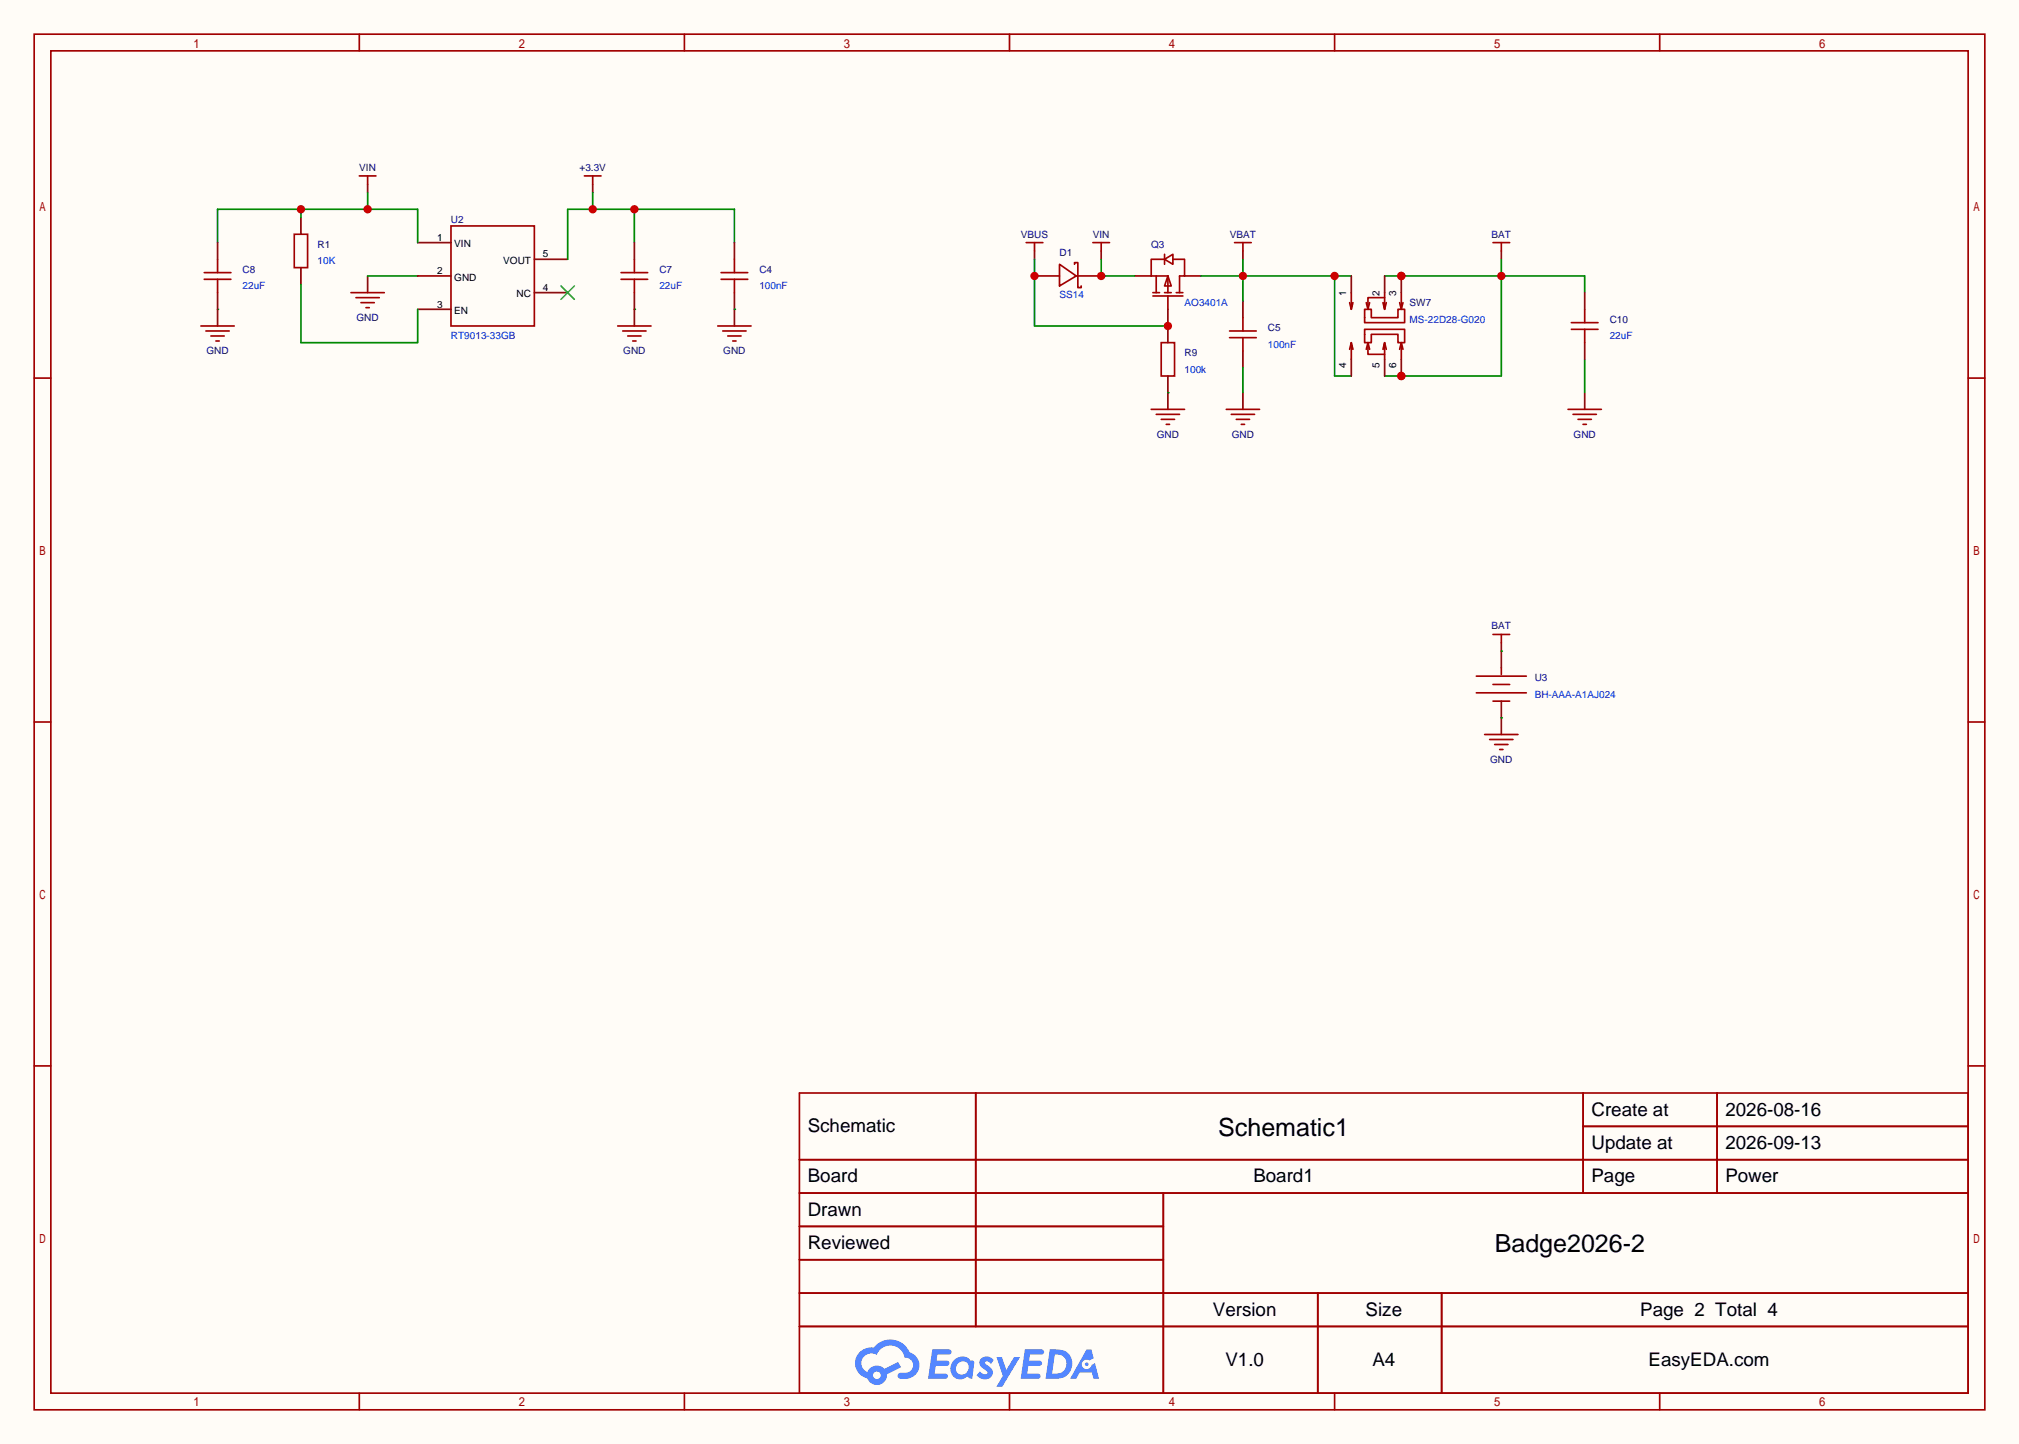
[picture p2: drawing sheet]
<svg xmlns="http://www.w3.org/2000/svg" width="308mm" height="220mm" viewBox="0 0 308 220" stroke-linecap="round" stroke-linejoin="round" font-family="sans-serif">
<path d="M0 0h307.6v220h-307.6z" fill="#fffcf7"/>
<g fill="none" stroke="#a10000" stroke-width=".25">
<path d="M5.2 5.2h297.2v209.6h-297.2zM7.7 7.7h292.1v204.5h-292.1zM54.7 5.2v2.5M104.3 5.2v2.5M153.8 5.2v2.5M203.3 5.2v2.5M252.9 5.2v2.5M5.2 57.6h2.5M299.8 57.6h2.6M5.2 110h2.5M299.8 110h2.6M5.2 162.4h2.5"/>
<path d="M121.8 166.5h178v45.7h-178zM121.8 176.7h178M148.7 166.5v35.6M241.2 166.5v15.2M241.2 171.6h58.6M261.6 166.5v15.2M299.8 162.4h2.6M121.8 181.7h178M121.8 186.8h55.4M121.8 197h178M121.8 191.9h55.4M177.2 181.7v30.5"/>
<path d="M200.8 197v15.2M219.6 197v15.2M54.7 212.2v2.6M104.3 212.2v2.6M121.8 202.1h178M153.8 212.2v2.6M203.3 212.2v2.6M252.9 212.2v2.6"/>
</g>
<g fill="#5487ff">
<path d="M149.5 206.9a1.3 1.3 0 0 1 1.9 .3l-.4 .6a.54 .54 0 0 0-1-.2l.1 .1a2.32 2.32 0 0 1 1.2 1.4 1.36 1.36 0 0 1-1.1 1 1.36 1.36 0 0 1-1.4-.6l.5-.6a.7 .7 0 0 0 1.1 .3v-.3a2.4 2.4 0 0 1-1.2-1.3l.1-.5z"/>
<path d="M151.8 206.7h.8l.7 2 1.2-2h.9l-2.7 4.5h-.9l1-1.6z"/>
<path d="M142 205.5h1.7a1.31 1.31 0 0 1 1.2 .2 .4 .4 0 0 1-.3 .6h-1.8l-.1 1h1.6a.4 .4 0 0 1 .3 .4 .4 .4 0 0 1-.4 .4h-1.6l-.2 1.2 .8-.1a1.23 1.23 0 0 1 1.2 .2 .39 .39 0 0 1-.4 .6h-2.6z"/>
<path d="M156.1 205.5h1.7a1.32 1.32 0 0 1 1.2 .2 .39 .39 0 0 1-.3 .6h-1.8l-.1 1h1.6a.4 .4 0 0 1 .4 .4 .4 .4 0 0 1-.5 .4h-1.6l-.2 1.1h.8a1.23 1.23 0 0 1 1.2 .2 .39 .39 0 0 1-.4 .6h-2.6z"/>
<path d="M165.5 205.6h.8l.3 1.3-.6 .3a.75 .75 0 0 0-1.1 .3 .75 .75 0 0 0 .5 1.1 .75 .75 0 0 0 .9-.7l.5-.3 .6 2.4h-.8l-.3-.9h-1.8l-.5 .9h-1z"/>
<path d="M159.9 205.6l-.6 4.4h1.4a2.27 2.27 0 0 0 2.6-1.6 2.27 2.27 0 0 0-1.4-2.7zM160.7 206.3a1.5 1.5 0 0 1 1.8 1.6 1.5 1.5 0 0 1-1.9 1.3h-.3z"/>
<path d="M145.4 207.2a1.62 1.62 0 0 0-.4 2.1 1.62 1.62 0 0 0 2 .6l.3-.2 .4 .2 .4 .1 .3-2.4-.1-.3-.2-.1a.57 .57 0 0 1-.6-.3 1.73 1.73 0 0 0-2.1 .3zM146 207.7a.96 .96 0 0 1 1.4 0 .96 .96 0 0 1-.2 1.5 .95 .95 0 0 1-1.4-.1 .95 .95 0 0 1 .2-1.4z"/>
<path d="M131 206a2.37 2.37 0 0 0 1.1 4 1.54 1.54 0 0 0 1.8 1 1.54 1.54 0 0 0 1.2-1.6l2.2-1.1-.5-.8-2.1 1a1.57 1.57 0 0 0-2.6 .5 1.5 1.5 0 0 1-.7-2.1 1.5 1.5 0 0 1 2.2-.5 2.23 2.23 0 0 1 2.3-1.4 2.23 2.23 0 0 1 2 1.8 1.16 1.16 0 0 1 1.2 1.1 1.16 1.16 0 0 1-1.1 1.2h-.7a.47 .47 0 0 0-.5 .4 .47 .47 0 0 0 .4 .5 2.26 2.26 0 0 0 2.8-2.5 2.12 2.12 0 0 0-1.4-1.5 3.2 3.2 0 0 0-5.5-.7l-.3-.1a2.55 2.55 0 0 0-1.8 .8zM133 209.5a.6 .6 0 0 1 1.2 0 .6 .6 0 0 1-1.2 0z"/>
<circle cx="165.6" cy="207.8" r=".28"/>
</g>
<g fill="none" stroke="#870000" stroke-width=".25">
<path d="M45.8 33.1v2.6M56 28.1v1.2M63.6 37h5.1M81.4 39.5h5.1M90.3 28.1v1.2M167.8 38.2v1.3M189.4 38.2v1.3M228.7 38.2v1.3M33.1 47.1v2.6M45.8 40.8v2.5M56 42v2.6M63.6 42h5.1"/>
<path d="M63.6 47.1h5.1M81.4 44.6h5.1M96.6 47.1v2.6M111.9 47.1v2.6M177.9 59.8v2.6M189.4 59.8v2.6M241.4 59.8v2.6M228.7 97.9v1.3M228.7 109.3v2.6"/>
</g>
<g fill="none" stroke="#a10000" stroke-width=".25">
<path d="M44.8 35.7h2.1v5.1h-2.1zM54.7 26.8h2.6M56 26.8v1.3M68.7 34.4h12.7v15.3h-12.7zM89 26.8h2.6M90.3 26.8v1.3M166.5 37h2.5M167.8 37v1.2M188.1 37h2.5M189.4 37v1.2M227.5 37h2.5M228.7 37v1.2"/>
<path d="M30.6 49.7h5.1M31.4 50.4h3.5M32.1 51.2h2.1M32.9 51.9h.5M53.5 44.6h5M54.2 45.3h3.6M55 46.1h2M55.8 46.9h.5M94.1 49.7h5.1M94.9 50.4h3.5M95.6 51.2h2.1M96.4 51.9h.5"/>
<path d="M109.3 49.7h5.1M110.1 50.4h3.6M110.9 51.2h2M111.6 51.9h.5M175.4 62.4h5.1M176.1 63.1h3.6M176.9 63.9h2M177.7 64.6h.5M186.8 62.4h5.1M187.6 63.1h3.5M188.3 63.9h2.1M189.1 64.6h.5"/>
<path d="M238.9 62.4h5.1M239.6 63.1h3.6M240.4 63.9h2M241.2 64.6h.5M227.5 96.6h2.5M228.7 96.6v1.3M226.2 111.9h5.1M226.9 112.6h3.6M227.7 113.4h2M228.5 114.2h.5"/>
</g>
<path d="M90.3 29.3v2.6M96.6 31.9v5.1M111.9 37v-5.1h-25.4v7.6M33.1 47.1h.1M45.8 43.3v8.9h17.8v-5.1M56 42h7.6M96.6 47.1h.1" fill="none" stroke="#008700" stroke-width=".25"/>
<path d="M85.5 43.6l2 2M87.5 43.6l-2 2" fill="none" stroke="#3c3" stroke-width=".25"/>
<g fill="#c00">
<circle cx="96.6" cy="31.9" r=".63"/>
<circle cx="90.3" cy="31.9" r=".63"/>
</g>
<path d="M157.6 38.2v1.3" fill="none" stroke="#870000" stroke-width=".25"/>
<path d="M156.3 37h2.6M157.6 37v1.2" fill="none" stroke="#a10000" stroke-width=".25"/>
<path d="M228.7 39.5v17.8h-17.8M210.9 42h30.5v2.6" fill="none" stroke="#008700" stroke-width=".25"/>
<g fill="#c00">
<circle cx="228.7" cy="42" r=".63"/>
<circle cx="213.5" cy="42" r=".63"/>
<circle cx="213.5" cy="57.3" r=".63"/>
</g>
<path d="M111.9 37v2.5M111.9 44.6v2.5M189.4 45.8v2.6M189.4 53.5v2.5" fill="none" stroke="#870000" stroke-width=".25"/>
<path d="M111.9 39.5v2M109.9 41.5h4M109.9 42.5h4M111.9 42.5v2.1M187.3 50.4h4.1M187.3 51.4h4.1M189.4 48.4v2M189.4 51.4v2.1" fill="none" stroke="#a10000" stroke-width=".25"/>
<path d="M33.1 37v-5.1h30.5v5.1M45.8 31.9v1.2M56 29.3v2.6M111.9 47.1h.1" fill="none" stroke="#008700" stroke-width=".25"/>
<g fill="#c00">
<circle cx="45.8" cy="31.9" r=".63"/>
<circle cx="56" cy="31.9" r=".63"/>
</g>
<path d="M157.6 39.5v10.2h20.3M189.4 56v3.8" fill="none" stroke="#008700" stroke-width=".25"/>
<path d="M177.4 39.5l1.3-.8v1.6zM177.4 39.5h-2v2.5h2.5v2.6M177.4 38.7v1.6M178.7 39.5h1.8v2.5h-.8v2.6M175.6 45.1h4.6M175.6 44.6h1.1M176.1 42v2.6M176.9 52.2h2v5.1h-2zM177.4 44.6h1M177.9 42l.5 1.6h-1zM177.9 45.1v2M179.2 44.6h1" fill="none" stroke="#a10000" stroke-width=".25"/>
<path d="M172.8 42h2.6M177.9 47.1v5.1M180.5 42h2.5" fill="none" stroke="#870000" stroke-width=".25"/>
<circle cx="177.9" cy="49.7" r=".63" fill="#c00"/>
<path d="M177.9 57.3v2.5" fill="none" stroke="#870000" stroke-width=".25"/>
<path d="M189.4 39.5v6.3M177.9 59.8h.1M183 42h22.9M203.3 42v15.3h2.6" fill="none" stroke="#008700" stroke-width=".25"/>
<g fill="#c00">
<circle cx="189.4" cy="42" r=".63"/>
<circle cx="203.3" cy="42" r=".63"/>
</g>
<path d="M167.8 39.5v2.5h5" fill="none" stroke="#008700" stroke-width=".25"/>
<path d="M157.6 42h3.8" fill="none" stroke="#870000" stroke-width=".25"/>
<circle cx="157.6" cy="42" r=".63" fill="#c00"/>
<path d="M164 42h3.8" fill="none" stroke="#870000" stroke-width=".25"/>
<circle cx="167.8" cy="42" r=".63" fill="#c00"/>
<g fill="none" stroke="#a10000" stroke-width=".25">
<path d="M161.4 40.3l2.6 1.7-2.6 1.6zM163.7 40.3v-.3h.5v3.8h.5v-.2M205.6 46.1l.3 1M205.9 44.6v2.5l.2-1M205.9 52.2l-.3 1M206.1 53.2l-.2-1v2.5M207.9 47.1h1v1.3h4.1v-1.3h1v2h-6.1zM207.9 50.2h6.1v2h-1v-1.3h-4.1v1.3h-1zM208.2 46.1l.2 1M208.4 52.2v1.8h2.5M208.4 52.2l-.2 1M208.4 52.2l.3 1"/>
<path d="M208.7 46.1l-.3 1M210.7 53.2l.2-1v2.5M210.9 44.6v2.5l-.2-1M210.9 45.3h-2.5v1.8M210.9 52.2l.3 1M211.2 46.1l-.3 1M213.2 46.1l.3 1M213.5 44.6v2.5M213.5 52.2v2.5M213.5 52.2l-.3 1M213.5 52.2l.2 1M213.7 46.1l-.2 1"/>
<path d="M224.9 103h7.6M224.9 105.5h7.6M227.5 104.3h2.5M227.5 106.8h2.5M228.7 101.7v1"/>
</g>
<path d="M205.9 42v2.6M210.9 42v2.6M213.5 42v2.6M228.7 99.2v2.5M228.7 106.8v2.5" fill="none" stroke="#870000" stroke-width=".25"/>
<path d="M228.7 109.3h.1" fill="none" stroke="#008700" stroke-width=".25"/>
<circle cx="213.5" cy="42" r=".63" fill="#c00"/>
<path d="M205.9 54.7v2.6M210.9 54.7v2.6M213.5 54.7v2.6" fill="none" stroke="#870000" stroke-width=".25"/>
<circle cx="213.5" cy="57.3" r=".63" fill="#c00"/>
<path d="M241.4 54.7v5.1M228.7 99.2h.1" fill="none" stroke="#008700" stroke-width=".25"/>
<path d="M33.1 39.5v2M96.6 39.5v2M31.1 42.5h4.1M31.1 41.5h4.1M33.1 42.5v2.1M94.6 42.5h4.1M94.6 41.5h4.1M96.6 42.5v2.1M239.4 50.2h4.1M239.4 49.1h4.1M241.4 47.1v2M241.4 50.2v2" fill="none" stroke="#a10000" stroke-width=".25"/>
<path d="M33.1 37v2.5M96.6 37v2.5M33.1 44.6v2.5M96.6 44.6v2.5M241.4 44.6v2.5M241.4 52.2v2.5" fill="none" stroke="#870000" stroke-width=".25"/>
<g font-size="3.8">
<text x="185.6" y="173">Schematic1</text>
<text x="227.7" y="190.8">Badge2026-2</text>
</g>
<g font-size="2.9">
<text x="123.1" y="172.5">Schematic</text>
<text x="242.5" y="170">Create at</text>
<text x="262.9" y="170">2026-08-16</text>
<text x="242.5" y="175">Update at</text>
<text x="262.9" y="175">2026-09-13</text>
<text x="123.1" y="180.1">Board</text>
<text x="123.1" y="185.2">Drawn</text>
<text x="191" y="180.1">Board1</text>
<text x="242.5" y="180.1">Page</text>
<text x="262.9" y="180.1">Power</text>
<text x="123.1" y="190.3">Reviewed</text>
<text x="184.8" y="200.4">Version</text>
<text x="208.1" y="200.4">Size</text>
<text x="249.9" y="200.4">Page 2 Total 4</text>
<text x="186.7" y="208.1">V1.0</text>
<text x="209.1" y="208.1">A4</text>
<text x="251.2" y="208.1">EasyEDA.com</text>
</g>
<g font-size="1.5" fill="#000080">
<text x="54.7" y="26">VIN</text>
<text x="88.3" y="26">+3.3V</text>
<text x="68.7" y="33.9">U2</text>
<text x="37" y="41.5">C8</text>
<text x="48.4" y="37.7">R1</text>
<text x="100.5" y="41.5">C7</text>
<text x="115.7" y="41.5">C4</text>
<text x="155.5" y="36.2">VBUS</text>
<text x="161.4" y="39">D1</text>
<text x="166.5" y="36.2">VIN</text>
<text x="175.4" y="37.7">Q3</text>
<text x="187.4" y="36.2">VBAT</text>
<text x="227.2" y="36.2">BAT</text>
<text x="214.8" y="46.6">SW7</text>
<text x="31.5" y="54">GND</text>
<text x="54.3" y="48.9">GND</text>
<text x="95" y="54">GND</text>
<text x="110.2" y="54">GND</text>
<text x="193.2" y="50.4">C5</text>
<text x="245.2" y="49.1">C10</text>
<text x="180.5" y="54.2">R9</text>
<text x="176.2" y="66.7">GND</text>
<text x="187.7" y="66.7">GND</text>
<text x="239.7" y="66.7">GND</text>
<text x="227.2" y="95.9">BAT</text>
<text x="233.8" y="103.8">U3</text>
<text x="227" y="116.2">GND</text>
</g>
<g font-size="1.5" fill="#00f">
<text x="48.4" y="40.3">10K</text>
<text x="37" y="44.1">22uF</text>
<text x="100.5" y="44.1">22uF</text>
<text x="115.7" y="44.1">100nF</text>
<text x="161.4" y="45.3">SS14</text>
<text x="180.5" y="46.6">AO3401A</text>
<text x="68.7" y="51.7">RT9013-33GB</text>
<text x="193.2" y="53">100nF</text>
<text x="214.8" y="49.1">MS-22D28-G020</text>
<text x="245.2" y="51.7">22uF</text>
<text x="180.5" y="56.8">100k</text>
<text x="233.8" y="106.3">BH-AAA-A1AJ024</text>
</g>
<g font-size="1.5">
<text x="66.6" y="36.7">1</text>
<text x="66.6" y="41.8">2</text>
<text x="69.2" y="37.7">VIN</text>
<text x="76.7" y="40.2">VOUT</text>
<text x="82.7" y="39.2">5</text>
<text x="66.6" y="46.8">3</text>
<text x="69.2" y="42.8">GND</text>
<text x="69.2" y="47.9">EN</text>
<text x="78.7" y="45.3">NC</text>
<text x="82.7" y="44.3">4</text>
<text x="205.1" y="45.1" transform="rotate(-90 205.1 45.1)">1</text>
<text x="210.2" y="45.1" transform="rotate(-90 210.2 45.1)">2</text>
<text x="212.7" y="45.1" transform="rotate(-90 212.7 45.1)">3</text>
<text x="205.1" y="56.1" transform="rotate(-90 205.1 56.1)">4</text>
<text x="210.2" y="56.1" transform="rotate(-90 210.2 56.1)">5</text>
<text x="212.7" y="56.1" transform="rotate(-90 212.7 56.1)">6</text>
</g>
</svg>
